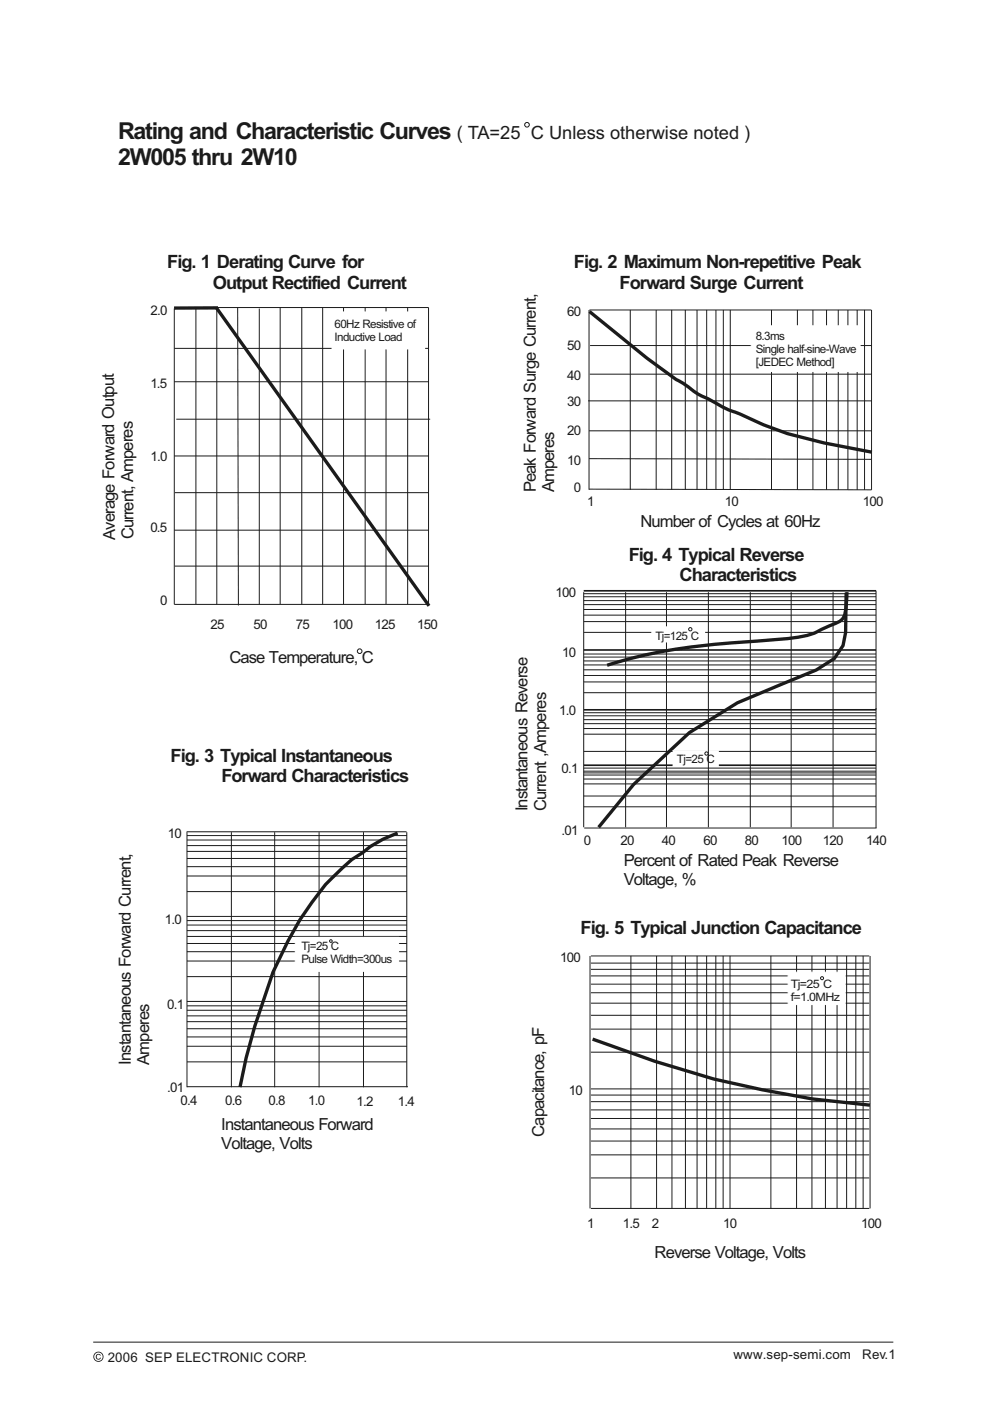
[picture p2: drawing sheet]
<svg xmlns="http://www.w3.org/2000/svg" width="210mm" height="297mm" viewBox="0 0 210 297" stroke-linecap="round" stroke-linejoin="round" font-family="sans-serif">
<g fill="none" stroke="#1f1a17" stroke-width=".21">
<path d="M37 73.9h53.8M37 65.2h53.9v62.9h-53.9v-62.7M41.6 65.2v62.9M46 65.2v62.9M50.4 65.2l.2 63.2M55 65.4v62.7M59.4 65.2v62.9M64 65.2v62.9M68.5 65.2v62.9M72.9 65.2v62.9M77.5 65.2v62.9M81.9 65.2v62.9"/>
<path d="M86.5 65.2v62.9M125 65.7v38.2M125.1 65.7h59.8M125.1 79.3h59.8M125.2 73.3h59.8M133.7 65.7v38.2M139.2 65.7v38.2M142.5 65.7v38.2M145.4 65.7v38.2M147.9 65.7v38.2M149.9 65.7v38.2M151.9 65.7v38.2"/>
<path d="M153.5 65.7v38.2M154.9 65.7v38.2M163.7 65.7v38.2M169.2 65.7v38.2M172.5 65.7v38.2M175.4 65.7v38.2M177.8 65.7v38.2M179.9 65.7v38.2M181.9 65.7v38.2M183.4 65.7v38.2M184.9 65.7v38.2M37 96.7h53.9"/>
<path d="M37 80.9h53.9M37.4 88.9h53.9M124.8 85h60.2M125 97.2l59.9 .2M125 91.3h59.9M37 112.4h53.9M37.1 104.5h53.8M37.1 120h53.8M123.8 139.3h62.1M123.8 138.7h62.1M123.8 134.1h62.1M123.8 131.8h62.1"/>
<path d="M123.8 130.4h62.1M123.8 129.2h62.1M123.8 128.2h62.1M123.8 127.3h62.1M123.8 126.5h62.1M123.8 125.9h62.1M132.7 125.5v49.9M141.4 125.5v49.9M159.2 125.5v49.9M167.9 125.5v49.9M176.7 125.5v49.9M185.9 125.2v50.4"/>
<path d="M123.8 159.3h62.1M123.8 155.7h62.1M123.8 154.5h62.1M123.8 153.4h62.1M123.8 152.6h62.1M123.8 151.8h62.1M123.8 151.1h62.1M123.8 146.9h62.1M123.8 144.6h62.1M123.8 143.2h62.1M123.8 142h62.1M123.8 141h62.1"/>
<path d="M123.8 140.1h62.1M39.6 176.4h46.7M39.7 179.3h46.6M39.7 178.1h46.6M39.7 177.2h46.6M49.1 176.4v54.1M58.3 176.4v54.1M67.7 176.4v54.1M77.1 176.4v54.1M86.3 176.4v54.1M123.8 163.9h62.1M123.8 171.1h62.1"/>
<path d="M123.8 168.8h62.1M123.8 166.2h62.1M123.8 165.2h62.1M123.8 164.3h62.1M123.8 163.5h62.1M123.8 162.9h62.1M123.9 175.6h62.1M39.7 194.3h46.6M39.7 189h46.6M39.7 185.7h46.6M39.7 183.7h46.6M39.7 182h46.6"/>
<path d="M39.7 180.5h46.6M39.7 198.5h46.6M39.7 197.3h46.6M39.7 196.1h46.6M39.7 195.2h46.6M39.7 212.3h46.6M39.7 207.1h46.6M39.7 203.8h46.6M39.7 201.8h46.6M39.7 200h46.6M39.7 219.8h46.6M39.7 218.1h46.6"/>
<path d="M39.7 216.6h46.6M39.7 215.4h46.6M39.7 214.2h46.6M39.7 213.3h46.6M125.2 202.7v53.5M125.4 204.2h59M125.4 218.2h59M125.4 215.3h59M125.4 212.7h59M125.4 210.5h59M125.4 208.7h59M125.4 206.9h59"/>
<path d="M125.4 205.5h59M133.9 202.7v53.5M139.3 202.7v53.5M142.6 202.7v53.5M145.4 202.7v53.5M147.9 202.7v53.5M149.9 202.7v53.5M151.9 202.7v53.5M153.4 202.7v53.5M154.9 202.7v53.5M163.6 202.7v53.5M169 202.7v53.5"/>
<path d="M172.3 202.7v53.5M175.1 202.7v53.5M177.6 202.7v53.5M179.6 202.7v53.5M181.6 202.7v53.5M183.1 202.7v53.5M184.6 202.7v53.5M39.7 230.4h46.8M39.7 225.1h46.6M39.7 221.8h46.6M125.4 230.9h59M125.4 223.1h59"/>
<path d="M125.4 239.4h59M125.4 237.1h59M125.4 235.3h59M125.4 233.6h59M125.4 232.2h59M125.4 249.7h59M125.4 244.9h59M125.4 241.9h59"/>
<circle cx="70.2" cy="199.5" r=".28"/>
<circle cx="174.4" cy="207.4" r=".32"/>
</g>
<path d="M45.9 65.3l45.1 63.2M46.3 65.3h-9.4M125.1 66.1l12.2 9.9 6.2 4.5 1.6 .9a20 20 0 0 0 5.7 3.5 26.5 26.5 0 0 0 6.3 2.9l3.9 1.8a54.7 54.7 0 0 0 13.8 4.3l10.2 2M179.5 125.7l-.1 8.4-.5 2.8-1.9 2.7-3.8 2.5-16.7 6.9-10.2 6.3-11.9 11-7.4 9.1M179.7 125.5l-.1 1.6a7.7 7.7 0 0 1-.9 4.2l-.9 .6-2.2 1a18.4 18.4 0 0 1-8.9 2.5l-1.5 .2a189.9 189.9 0 0 0-28.3 3.3l-8.1 2.1M84.4 176.6l-3.1 1.3-2.7 1.6-1.7 1.3-2.3 1.4a52.2 52.2 0 0 0-11 12.8l-2.5 4.5-3.2 6.6-3.8 11.4-1.9 6.8-1.3 6.2M125.7 220.3l13.2 4.7a198.7 198.7 0 0 0 45.7 9.3" fill="none" stroke="#1f1a17" stroke-width=".71" stroke-linecap="butt"/>
<g fill="#fff" stroke="#fff" stroke-width=".71" stroke-linecap="butt">
<path d="M70.7 66.4h19.2v7.3h-19.2z" fill-rule="evenodd"/>
<path d="M143.1 159.5h9.1v2.8h-9.1z" fill-rule="evenodd"/>
</g>
<g fill="#fff" stroke="#fff" stroke-width=".21">
<path d="M159.4 69.1h23.1v9.7h-23.1z" fill-rule="evenodd"/>
<path d="M62.7 198.7h21.9v7.2h-21.9z" fill-rule="evenodd"/>
<path d="M167.2 206.1h12.1v6.9h-12.1z" fill-rule="evenodd"/>
</g>
<path d="M123.8 125.3h62.1M123.8 150.5h62.1M123.8 162.2h62.1" fill="none" stroke="#1f1a17" stroke-width=".35"/>
<circle cx="149.9" cy="159.8" r=".35" fill="#fff" stroke="#1f1a17" stroke-width=".21"/>
<path d="M138.5 133.1h10.8v2.8h-10.8z" fill-rule="evenodd" fill="#fff" stroke="#fff" stroke-width=".71" stroke-linecap="butt"/>
<circle cx="146.5" cy="133.4" r=".35" fill="#fff" stroke="#1f1a17" stroke-width=".21"/>
<path d="M123.8 137.8h62.1" fill="none" stroke="#1f1a17" stroke-width=".35"/>
<path d="M19.8 284.6h169.7" fill="none" stroke="#1f1a17" stroke-width=".21"/>
<path d="M19.8 287.7a1.1 1.1 0 0 1 2.2 0 1.1 1.1 0 0 1-2.2 0zM20 287.7a.9 .9 0 0 0 1.8 0 .9 .9 0 0 0-1.8 0zM20.5 287.2l.6-.1 .3 .3h-.2a.38 .38 0 0 0-.6 0 .38 .38 0 0 0 .1 .5 .38 .38 0 0 0 .5-.1l.2 .1a.59 .59 0 0 1-.9 .2 .59 .59 0 0 1 0-.9z" fill-rule="evenodd" fill="#1f1a17"/>
<g fill="none" stroke="#1f1a17" stroke-width=".21">
<path d="M125 103.7l59.9 .2M123.8 125.5v49.9M150.3 125.5v49.9M39.7 176.4v54.1M125.4 202.7h59M125.4 256.2h59"/>
<circle cx="111.8" cy="26.5" r=".49"/>
<circle cx="76.3" cy="138.1" r=".49"/>
</g>
<g font-size="4.9" fill="#1f1a17">
<text x="25.1" y="29.5">Rating and Characteristic Curves</text>
<text x="25.1" y="35">2W005 thru 2W10</text>
</g>
<g font-size="3.9" fill="#1f1a17">
<text x="96.9" y="29.5">( TA=25 C Unless otherwise noted )</text>
<text x="35.5" y="56.9">Fig. 1 Derating Curve for</text>
<text x="121.8" y="56.9">Fig. 2 Maximum Non-repetitive Peak</text>
<text x="45.2" y="61.2">Output Rectified Current</text>
<text x="131.5" y="61.2">Forward Surge Current</text>
<text x="133.4" y="118.9">Fig. 4 Typical Reverse</text>
<text x="144.2" y="123.2">Characteristics</text>
<text x="36.2" y="161.5">Fig. 3 Typical Instantaneous</text>
<text x="47" y="165.8">Forward Characteristics</text>
<text x="123.2" y="198.1">Fig. 5 Typical Junction Capacitance</text>
</g>
<g font-size="3.5" fill="#1f1a17">
<text x="113.7" y="104.4" transform="rotate(-90 113.7 104.4)">Peak Forward Surge Current,</text>
<text x="117.6" y="104.4" transform="rotate(-90 117.6 104.4)">Amperes</text>
<text x="135.9" y="111.8">Number of Cycles at 60Hz</text>
<text x="24.4" y="114.4" transform="rotate(-90 24.4 114.4)">Average Forward Output</text>
<text x="28.3" y="114.4" transform="rotate(-90 28.3 114.4)">Current, Amperes</text>
<text x="48.7" y="140.6">Case Temperature, C</text>
<text x="111.9" y="172" transform="rotate(-90 111.9 172)">Instantaneous Reverse</text>
<text x="115.8" y="172" transform="rotate(-90 115.8 172)">Current ,Amperes</text>
<text x="132.3" y="183.7">Percent of Rated Peak Reverse</text>
<text x="132.3" y="187.6">Voltage, %</text>
<text x="27.7" y="225.8" transform="rotate(-90 27.7 225.8)">Instantaneous Forward Current,</text>
<text x="31.7" y="225.8" transform="rotate(-90 31.7 225.8)">Amperes</text>
<text x="47" y="239.7">Instantaneous Forward</text>
<text x="47" y="243.6">Voltage, Volts</text>
<text x="115.4" y="241" transform="rotate(-90 115.4 241)">Capacitance, pF</text>
<text x="138.9" y="266.8">Reverse Voltage, Volts</text>
</g>
<g font-size="2.8" fill="#1f1a17">
<text x="31.9" y="66.7">2.0</text>
<text x="120.3" y="67.1">60</text>
<text x="120.3" y="74.3">50</text>
<text x="31.9" y="82.2">1.5</text>
<text x="120.3" y="80.5">40</text>
<text x="120.3" y="86.1">30</text>
<text x="120.3" y="92.3">20</text>
<text x="31.9" y="97.7">1.0</text>
<text x="120.3" y="98.6">10</text>
<text x="121.8" y="104.4">0</text>
<text x="124.6" y="107.3">1</text>
<text x="153.8" y="107.2">10</text>
<text x="183" y="107.2">100</text>
<text x="31.9" y="112.9">0.5</text>
<text x="34" y="128.4">0</text>
<text x="117.8" y="126.6">100</text>
<text x="44.6" y="133.3">25</text>
<text x="53.8" y="133.3">50</text>
<text x="62.8" y="133.3">75</text>
<text x="70.5" y="133.3">100</text>
<text x="79.5" y="133.3">125</text>
<text x="88.5" y="133.3">150</text>
<text x="119.3" y="139.3">10</text>
<text x="118.7" y="151.6">1.0</text>
<text x="119.2" y="163.9">0.1</text>
<text x="35.6" y="177.7">10</text>
<text x="119.2" y="177">.01</text>
<text x="123.9" y="179.1">0</text>
<text x="131.6" y="179.1">20</text>
<text x="140.4" y="179.1">40</text>
<text x="149.2" y="179.1">60</text>
<text x="158" y="179.1">80</text>
<text x="165.8" y="179.1">100</text>
<text x="174.6" y="179.1">120</text>
<text x="183.8" y="179.1">140</text>
<text x="35" y="196">1.0</text>
<text x="118.9" y="203.9">100</text>
<text x="35.5" y="214">0.1</text>
<text x="35.5" y="231.6">.01</text>
<text x="120.7" y="232.1">10</text>
<text x="38.3" y="234.4">0.4</text>
<text x="47.8" y="234.4">0.6</text>
<text x="57" y="234.4">0.8</text>
<text x="65.4" y="234.4">1.0</text>
<text x="75.6" y="234.4">1.2</text>
<text x="84.4" y="234.4">1.4</text>
<text x="124.6" y="260.3">1</text>
<text x="132.2" y="260.3">1.5</text>
<text x="138.3" y="260.3">2</text>
<text x="153.5" y="260.3">10</text>
<text x="182.7" y="260.3">100</text>
<text x="22.9" y="288.7">2006 SEP ELECTRONIC CORP.</text>
<text x="155.6" y="288.2">www.sep-semi.com</text>
<text x="183" y="288.2">Rev.1</text>
</g>
<g font-size="2.5" fill="#1f1a17">
<text x="71" y="69.6">60Hz Resistive of</text>
<text x="71" y="72.4">Inductive Load</text>
<text x="160.4" y="72.1">8.3ms</text>
<text x="160.4" y="74.8">Single half-sine-Wave</text>
<text x="160.4" y="77.6">[JEDEC Method]</text>
<text x="139.1" y="135.6">Tj=125 C</text>
<text x="143.6" y="161.8">Tj=25 C</text>
<text x="64" y="201.5">Tj=25 C</text>
<text x="64" y="204.2">Pulse Width=300us</text>
<text x="167.8" y="209.5">Tj=25 C</text>
<text x="167.8" y="212.2">f=1.0MHz</text>
</g>
</svg>
